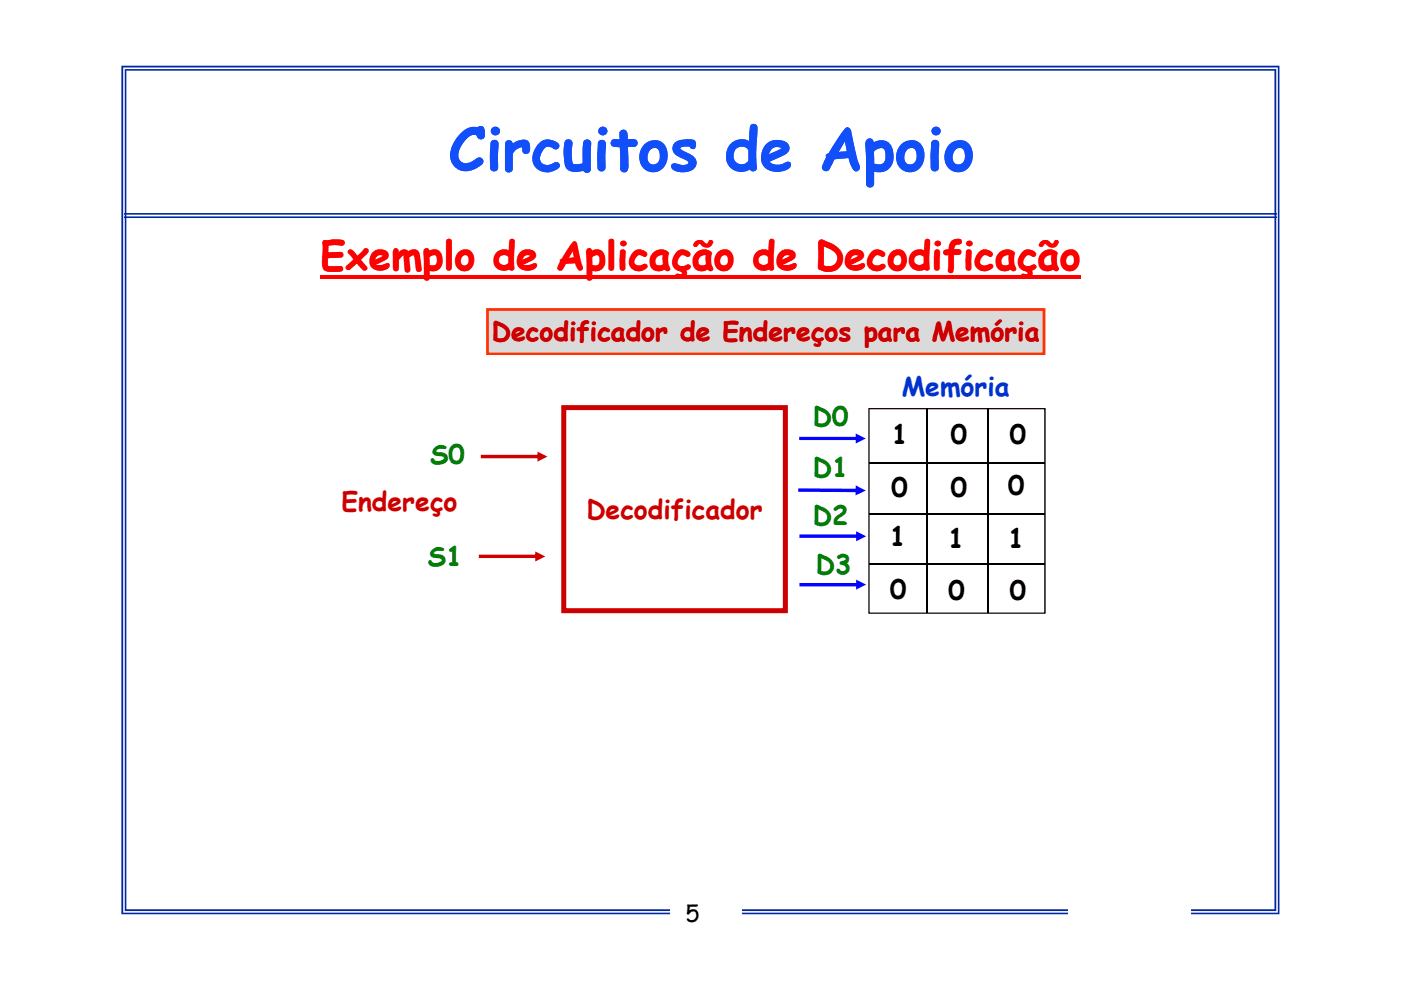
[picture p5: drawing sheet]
<svg xmlns="http://www.w3.org/2000/svg" width="297mm" height="210mm" viewBox="0 0 297 210" stroke-linecap="round" stroke-linejoin="round" font-family="sans-serif">
<g fill="#00279f">
<path d="M26.3 45.2h244.5v.3h-244.5zM26.3 45.9h244.5v.3h-244.5z"/>
<path d="M25.7 13.9h245.6v91.1h-245.6zM26.1 14.3v90.7h244.8v-90.7zM26.5 14.6h244.1v90.4h-244.1zM26.8 15v90h243.4v-90z"/>
</g>
<g fill="#f00">
<path d="M67.9 58.4h161.2v.7h-161.2z" fill-rule="evenodd"/>
<path d="M67.9 58.4h161.2v.7h-161.2z" fill-rule="evenodd"/>
</g>
<path d="M184.1 86.5h37.6v18.5h-37.6zM184.2 86.8l.2-.1v18.3h-.2h37.3h-.1v-18.3l.1 .1z" fill="#000"/>
<path d="M184.2 98.1h37.3M196.5 86.7v18.3M209.5 86.7v18.3" fill="none" stroke="#000" stroke-width=".25"/>
<path d="M119 85.9h48v19.1h-48zM119.5 87l.6-.6v18.6h-.6h47h-.5v-18.6l.5 .6z" fill="#c00"/>
<path d="M103.4 65.6h117.9v9.4h-117.9z" fill-rule="evenodd" fill="#dadada"/>
<path d="M103.1 65.4h118.5v9.9h-118.5zM103.6 65.6v9.4l-.2-.2h117.9l-.2 .2v-9.4l.2 .3h-117.9z" fill="#f30"/>
<path d="M103.4 65.6h117.9v9.4h-117.9z" fill-rule="evenodd" fill="#dadada"/>
<path d="M103.1 65.4h118.5v9.9h-118.5zM103.6 65.6v9.4l-.2-.2h117.9l-.2 .2v-9.4l.2 .3h-117.9z" fill="#f30"/>
<g fill="#00f">
<path d="M169.2 103.5l12.6 .1v.8l-12.6-.1zM181.4 102.9l2.2 1.1-2.2 1z"/>
<path d="M169.5 92.6h12.3v.7h-12.3zM181.4 91.9l2.2 1.1-2.2 1z"/>
</g>
<path d="M101.9 96.4h12.4v.8h-12.4zM114 95.8l2.1 1-2.1 1.1z" fill="#c00"/>
<path d="M21.5 104.9h254v95.3h-254z" fill-rule="evenodd" fill="#fff"/>
<path d="M25.7 104.9h245.6v88.9h-245.6zM26.1 104.9v88.6h244.8v-88.6zM26.5 104.9h244.1v88.3h-244.1zM26.8 104.9v87.9h243.4v-87.9z" fill="#00279f"/>
<g fill="#fff">
<path d="M226.5 189h26.1v6.7h-26.1z" fill-rule="evenodd"/>
<path d="M142.2 190.7h15v6.7h-15z" fill-rule="evenodd"/>
</g>
<path d="M184.1 104.9h37.6v25.2h-37.6zM184.2 104.9h.2v25.1l-.2-.1h37.3l-.1 .1v-25.1h.1z" fill="#000"/>
<path d="M184.2 109.1h37.3M184.2 119.6h37.3M196.5 104.9v25.1M209.5 104.9v25.1" fill="none" stroke="#000" stroke-width=".25"/>
<path d="M119 104.9h48v25.1h-48zM119.5 104.9h.6v24.6l-.6-.6h47l-.5 .6v-24.6h.5z" fill="#c00"/>
<g fill="#00f">
<path d="M169.2 104.9h12.6zM181.4 104.9h2.2l-2.2 .1z"/>
<path d="M169.5 113.3h12.4v.7h-12.4zM181.5 112.6l2.1 1.1-2.1 1.1z"/>
<path d="M169.5 123.6h12.4v.7h-12.4zM181.5 122.9l2.1 1.1-2.1 1z"/>
</g>
<path d="M101.5 117.6h12.4v.7h-12.4zM113.5 116.9l2.1 1.1-2.1 1z" fill="#c00"/>
<text font-size="12.7" fill="#114ffb" x="95.1" y="36.2">Circuitos de Apoio</text>
<text font-size="8.5" fill="#f00" x="67.9" y="57.2">Exemplo de Aplicação de Decodificação</text>
<g font-size="5.6" fill="#c00">
<text x="104.3" y="72.3">Decodificador de Endereços para Memória</text>
<text x="72.4" y="108.2">Endereço</text>
<text x="124.3" y="109.9">Decodificador</text>
</g>
<text font-size="5.6" fill="#03c" x="191.2" y="83.9">Memória</text>
<g font-size="5.6" fill="#008000">
<text x="172.3" y="90.3">D0</text>
<text x="91.2" y="98.4">S0</text>
<text x="172.3" y="101.2">D1</text>
<text x="172.3" y="111.3">D2</text>
<text x="90.7" y="120.1">S1</text>
<text x="173" y="121.8">D3</text>
</g>
<g font-size="5.6">
<text x="189.1" y="94.1">1</text>
<text x="201.6" y="94.1">0</text>
<text x="214.1" y="94.1">0</text>
<text x="189" y="105.4">0</text>
<text x="201.6" y="105.4">0</text>
<text x="213.8" y="104.9">0</text>
<text x="188.7" y="115.8">1</text>
<text x="201" y="116.3">1</text>
<text x="213.8" y="116.3">1</text>
<text x="188.7" y="127">0</text>
<text x="201.1" y="127.3">0</text>
<text x="214.1" y="127.3">0</text>
</g>
<text font-size="5" x="145.3" y="195.5">5</text>
</svg>
